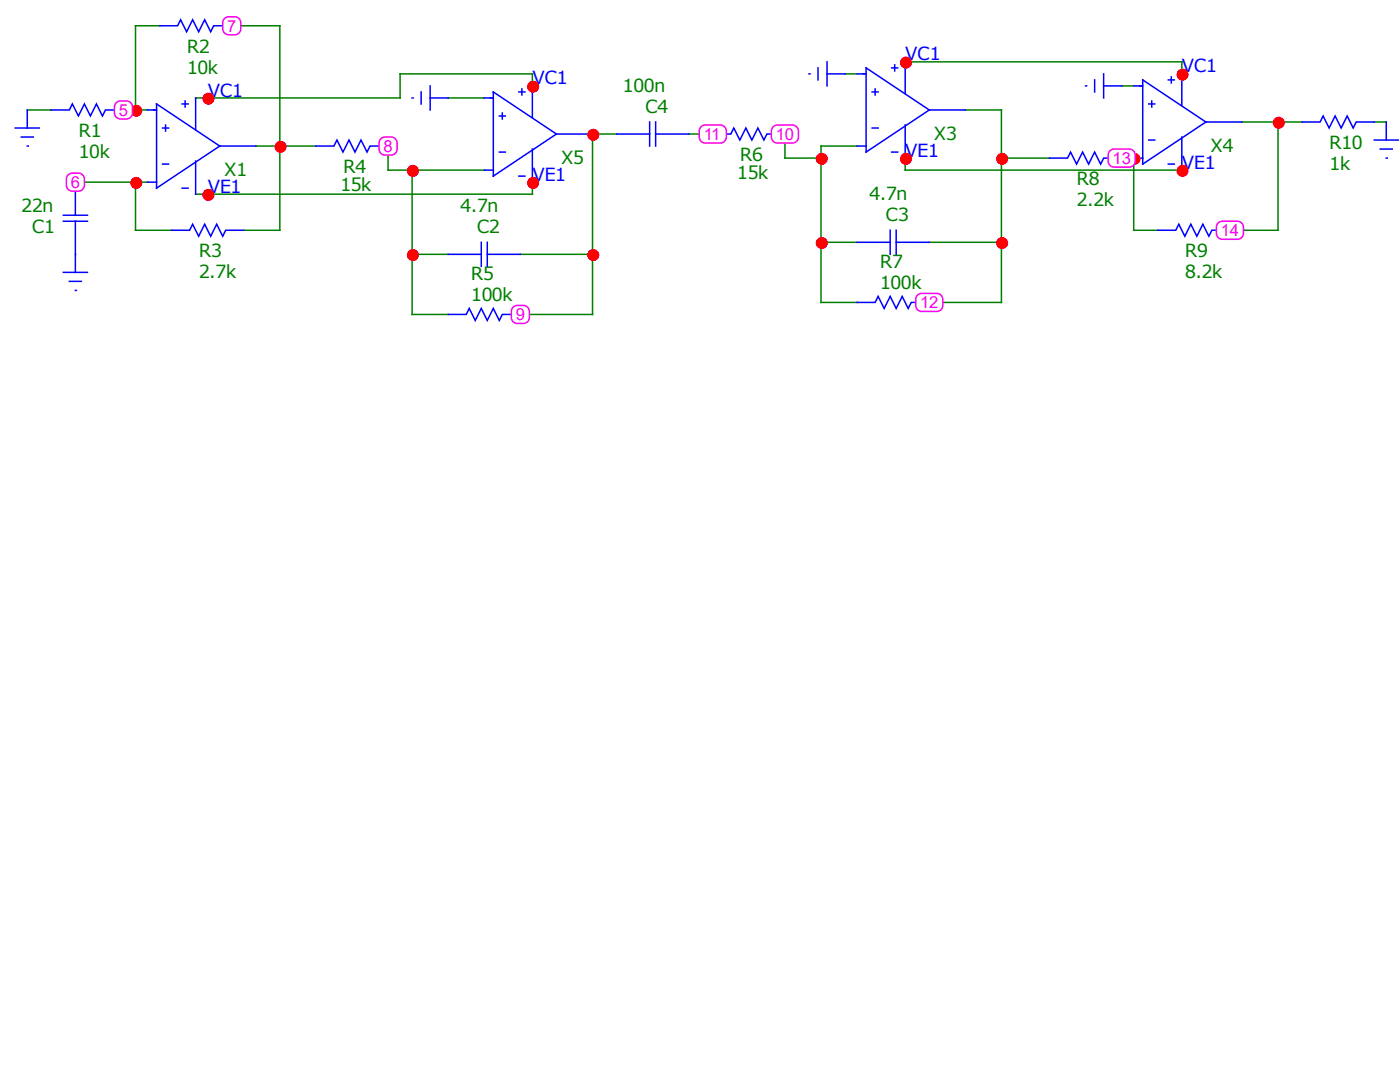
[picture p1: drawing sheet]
<svg xmlns="http://www.w3.org/2000/svg" width="279mm" height="216mm" viewBox="0 0 279 216" stroke-linecap="round" stroke-linejoin="round" font-family="sans-serif">
<g fill="none" stroke="#008000" stroke-width=".3">
<path d="M31.8 5.1h-4.8v16.8M46.2 5.1h9.6v40.8h-7.2M89.4 19.5h7.2M106.2 17.1v-2.4h-26.4v4.8h-40.8M168.7 14.7h2.4M180.7 12.3h55.2v2.4M223.9 17.1h2.4M5.4 21.9h4.8M15 36.3h14.4M24.6 21.9h4.8M27 36.3v9.6h7.2M51 29.1h12"/>
<path d="M77.4 29.1v4.8h19.2M82.2 33.9v28.8h7.2M106.2 36.3v2.4h-67.2M123 26.7h-4.7v36h-14.5M137.5 26.7h4.8M156.7 26.7v4.8h7.2M171.1 29.1h-7.2v31.2h7.2M180.7 31.5v2.4h55.2M192.7 21.9h7.2v38.4h-14.4M199.9 31.5h9.6M223.9 31.5h2.4v14.4h4.8M247.9 24.3h12"/>
<path d="M255.1 24.3v21.6h-9.6M274.3 24.3h2.4M82.2 50.7h7.2M103.8 50.7h14.5M163.9 48.3h7.2M185.5 48.3h14.4"/>
</g>
<g fill="none" stroke="#00f" stroke-width=".3">
<path d="M31.8 5.1h3.6l.6-1.2 1.2 2.4 1.2-2.4 1.2 2.4 1.2-2.4 1.2 2.4 .6-1.2h3.6M39 19.5v6.3M84 18.3v2.4M85.8 19.5h3.6M85.8 17.1v4.8M96.6 19.5h1.8M98.4 18.3l12.6 8.4-12.6 8.4zM103.5 18.3h1.2M104.1 17.7v1.2M106.2 17.1v6.3M163.3 13.5v2.4M165.1 14.7h3.6"/>
<path d="M165.1 12.3v4.8M171.1 14.7h1.8M172.9 13.5l12.6 8.4-12.6 8.4zM174.1 18.3h1.2M174.7 17.7v1.2M178 13.5h1.2M178.6 12.9v1.2M180.7 12.3v6.3M218.5 15.9v2.4M220.3 17.1h3.6M220.3 14.7v4.8M226.3 17.1h1.8"/>
<path d="M228.1 15.9l12.6 8.4-12.6 8.4zM233.2 15.9h1.2M233.8 15.3v1.2M235.9 14.7v6.3M3 25.5h4.8M4.2 27.3h2.4M5.4 21.9v3.6M10.2 21.9h3.6l.6-1.2 1.2 2.4 1.2-2.4 1.2 2.4 1.2-2.4 1.2 2.4 .6-1.2h3.6M15 36.3v6.6M29.4 36.3h1.8M29.4 21.9h1.8M31.2 20.7l12.6 8.4-12.6 8.4z"/>
<path d="M32.4 25.5h1.2M32.4 32.7h1.2M33 24.9v1.2M36.3 20.7h1.2M36.3 37.5h1.2M36.9 20.1v1.2M39 32.1v6.6M43.8 29.1h7.2M63 29.1h3.6l.6-1.2 1.2 2.4 1.2-2.4 1.2 2.4 1.2-2.4 1.2 2.4 .6-1.2h3.6M96.6 33.9h1.8M99.6 30.3h1.2M99.6 23.1h1.2"/>
<path d="M100.2 22.5v1.2M103.5 35.1h1.2M106.2 29.7v6.6M111 26.7h7.3M123 26.7h6.7M129.7 24.3v4.8M130.8 26.7h6.7M130.8 24.3v4.8M142.3 26.7h3.5l.6-1.2 1.3 2.4 1.1-2.4 1.3 2.4 1.1-2.4 1.3 2.4 .6-1.2h3.5M171.1 29.1h1.8M174.1 25.5h1.2M178 30.3h1.2"/>
<path d="M180.7 24.9v6.6M185.5 21.9h7.2M209.5 31.5h3.6l.6-1.2 1.2 2.4 1.2-2.4 1.2 2.4 1.2-2.4 1.2 2.4 .6-1.2h3.6M226.3 31.5h1.8M229.3 27.9h1.2M229.3 20.7h1.2M229.9 20.1v1.2M233.2 32.7h1.2M235.9 27.3v6.6M240.7 24.3h7.2M259.9 24.3h3.6l.6-1.2 1.2 2.4 1.2-2.4 1.2 2.4 1.2-2.4 1.2 2.4 .6-1.2h3.6M274.3 27.9h4.8"/>
<path d="M275.5 29.7h2.4M276.7 24.3v3.6M12.6 44.1h4.8M12.6 42.9h4.8M12.6 54.3h4.8M13.8 56.1h2.4M15 44.1v10.2M34.2 45.9h3.6l.6-1.2 1.2 2.4 1.2-2.4 1.2 2.4 1.2-2.4 1.2 2.4 .6-1.2h3.6M89.4 50.7h6.6M96 48.3v4.8M97.2 50.7h6.6M97.2 48.3v4.8"/>
<path d="M171.1 48.3h6.6M177.7 45.9v4.8M178.9 48.3h6.6M178.9 45.9v4.8M231.1 45.9h3.6l.6-1.2 1.2 2.4 1.2-2.4 1.2 2.4 1.2-2.4 1.2 2.4 .6-1.2h3.6M89.4 62.7h3.6l.6-1.2 1.2 2.4 1.2-2.4 1.2 2.4 1.2-2.4 1.2 2.4 .6-1.2h3.6M171.1 60.3h3.6l.6-1.2 1.2 2.4 1.2-2.4 1.2 2.4 1.2-2.4 1.2 2.4 .6-1.2h3.6"/>
</g>
<g fill="#f00" stroke="#f00" stroke-width=".3">
<circle cx="27.2" cy="22.1" r="1.05"/>
<circle cx="255.2" cy="24.5" r="1.05"/>
<circle cx="118.4" cy="26.9" r="1.05"/>
<circle cx="56" cy="29.3" r="1.05"/>
<circle cx="164" cy="31.7" r="1.05"/>
<circle cx="200" cy="31.7" r="1.05"/>
<circle cx="226.4" cy="31.7" r="1.05"/>
<circle cx="82.4" cy="34.1" r="1.05"/>
<circle cx="27.2" cy="36.5" r="1.05"/>
<circle cx="164" cy="48.5" r="1.05"/>
<circle cx="200" cy="48.5" r="1.05"/>
<circle cx="82.4" cy="50.9" r="1.05"/>
<circle cx="118.4" cy="50.9" r="1.05"/>
<circle cx="41.6" cy="19.7" r="1.05"/>
<circle cx="41.6" cy="38.9" r="1.05"/>
<circle cx="180.8" cy="12.5" r="1.05"/>
<circle cx="180.8" cy="31.7" r="1.05"/>
<circle cx="236" cy="14.9" r="1.05"/>
<circle cx="236" cy="34.1" r="1.05"/>
<circle cx="106.4" cy="17.3" r="1.05"/>
<circle cx="106.4" cy="36.5" r="1.05"/>
</g>
<g fill="#fff" stroke="#f0f" stroke-width=".3">
<path d="M23.1 20.6l.2-.2a2.6 2.6 0 0 1 2.9 .2 2.59 2.59 0 0 1-.2 2.9 2.6 2.6 0 0 1-2.9-.2 3.1 3.1 0 0 1 0-2.7z" fill-rule="evenodd"/>
<path d="M13.5 35l.2-.2a2.6 2.6 0 0 1 2.9 .2 2.59 2.59 0 0 1-.2 2.9 2.6 2.6 0 0 1-2.9-.2 3.1 3.1 0 0 1 0-2.7z" fill-rule="evenodd"/>
<path d="M44.7 3.8l.2-.2a2.6 2.6 0 0 1 2.9 .2 2.59 2.59 0 0 1-.2 2.9 2.6 2.6 0 0 1-2.9-.2 3.1 3.1 0 0 1 0-2.7z" fill-rule="evenodd"/>
<path d="M75.9 27.8l.2-.2a2.6 2.6 0 0 1 2.9 .2 2.59 2.59 0 0 1-.2 2.9 2.6 2.6 0 0 1-2.9-.2 3.1 3.1 0 0 1 0-2.7z" fill-rule="evenodd"/>
<path d="M102.3 61.4l.2-.2a2.6 2.6 0 0 1 2.9 .2 2.59 2.59 0 0 1-.2 2.9 2.6 2.6 0 0 1-2.9-.2 3.1 3.1 0 0 1 0-2.7z" fill-rule="evenodd"/>
<path d="M154.2 25.4l.6-.4 .4-.1h2.9a1.2 1.2 0 0 1 1.3 1.2v1.2a1.2 1.2 0 0 1-1.3 1.2h-2.9a1.2 1.2 0 0 1-1.2-1.2v-1.2z" fill-rule="evenodd"/>
<path d="M139.8 25.4l.6-.4 .4-.1h3a1.2 1.2 0 0 1 1.2 1.2v1.2a1.2 1.2 0 0 1-1.2 1.2h-3a1.2 1.2 0 0 1-1.2-1.2v-1.2z" fill-rule="evenodd"/>
<path d="M183 59l.6-.4 .4-.1h3a1.2 1.2 0 0 1 1.2 1.2v1.2a1.2 1.2 0 0 1-1.2 1.2h-3a1.2 1.2 0 0 1-1.2-1.2v-1.2z" fill-rule="evenodd"/>
<path d="M221.4 30.2l.6-.4 .4-.1h3a1.2 1.2 0 0 1 1.2 1.2v1.2a1.2 1.2 0 0 1-1.2 1.2h-3a1.2 1.2 0 0 1-1.2-1.2v-1.2z" fill-rule="evenodd"/>
<path d="M243 44.6l.6-.4 .4-.1h3a1.2 1.2 0 0 1 1.2 1.2v1.2a1.2 1.2 0 0 1-1.2 1.2h-3a1.2 1.2 0 0 1-1.2-1.2v-1.2z" fill-rule="evenodd"/>
</g>
<g font-size="3.6" fill="#008000">
<text x="37.3" y="10.5">R2</text>
<text x="37.3" y="14.7">10k</text>
<text x="124.2" y="18.3">100n</text>
<text x="128.7" y="22.6">C4</text>
<text x="15.7" y="27.3">R1</text>
<text x="186.4" y="27.9">X3</text>
<text x="265.3" y="29.8">R10</text>
<text x="15.7" y="31.5">10k</text>
<text x="44.7" y="35.1">X1</text>
<text x="68.5" y="34.5">R4</text>
<text x="112" y="32.7">X5</text>
<text x="147.1" y="35.7">15k</text>
<text x="147.7" y="32.1">R6</text>
<text x="241.6" y="30.4">X4</text>
<text x="265.3" y="34">1k</text>
<text x="67.9" y="38.1">15k</text>
<text x="173.4" y="40">4.7n</text>
<text x="214.8" y="37">R8</text>
<text x="214.8" y="41.1">2.2k</text>
<text x="4.2" y="42.3">22n</text>
<text x="6.3" y="46.5">C1</text>
<text x="91.9" y="42.3">4.7n</text>
<text x="95.2" y="46.5">C2</text>
<text x="176.7" y="44.2">C3</text>
<text x="39.7" y="51.4">R3</text>
<text x="175.6" y="53.4">R7</text>
<text x="236.5" y="51.4">R9</text>
<text x="39.7" y="55.5">2.7k</text>
<text x="93.9" y="55.8">R5</text>
<text x="175.6" y="57.7">100k</text>
<text x="236.5" y="55.5">8.2k</text>
<text x="93.9" y="60">100k</text>
</g>
<g font-size="3.6" fill="#00f">
<text x="106.3" y="16.8">VC1</text>
<text x="180.6" y="12">VC1</text>
<text x="235.8" y="14.4">VC1</text>
<text x="41.4" y="19.3">VC1</text>
<text x="180.6" y="31.2">VE1</text>
<text x="235.8" y="33.7">VE1</text>
<text x="41.4" y="38.4">VE1</text>
<text x="106.3" y="36">VE1</text>
</g>
<g font-size="3.3" fill="#f0f">
<text x="45.3" y="6.3">7</text>
<text x="23.7" y="23.1">5</text>
<text x="140.5" y="27.9">11</text>
<text x="154.9" y="27.9">10</text>
<text x="76.5" y="30.3">8</text>
<text x="222" y="32.7">13</text>
<text x="14.1" y="37.5">6</text>
<text x="243.7" y="47.1">14</text>
<text x="103" y="63.9">9</text>
<text x="183.6" y="61.5">12</text>
</g>
</svg>
